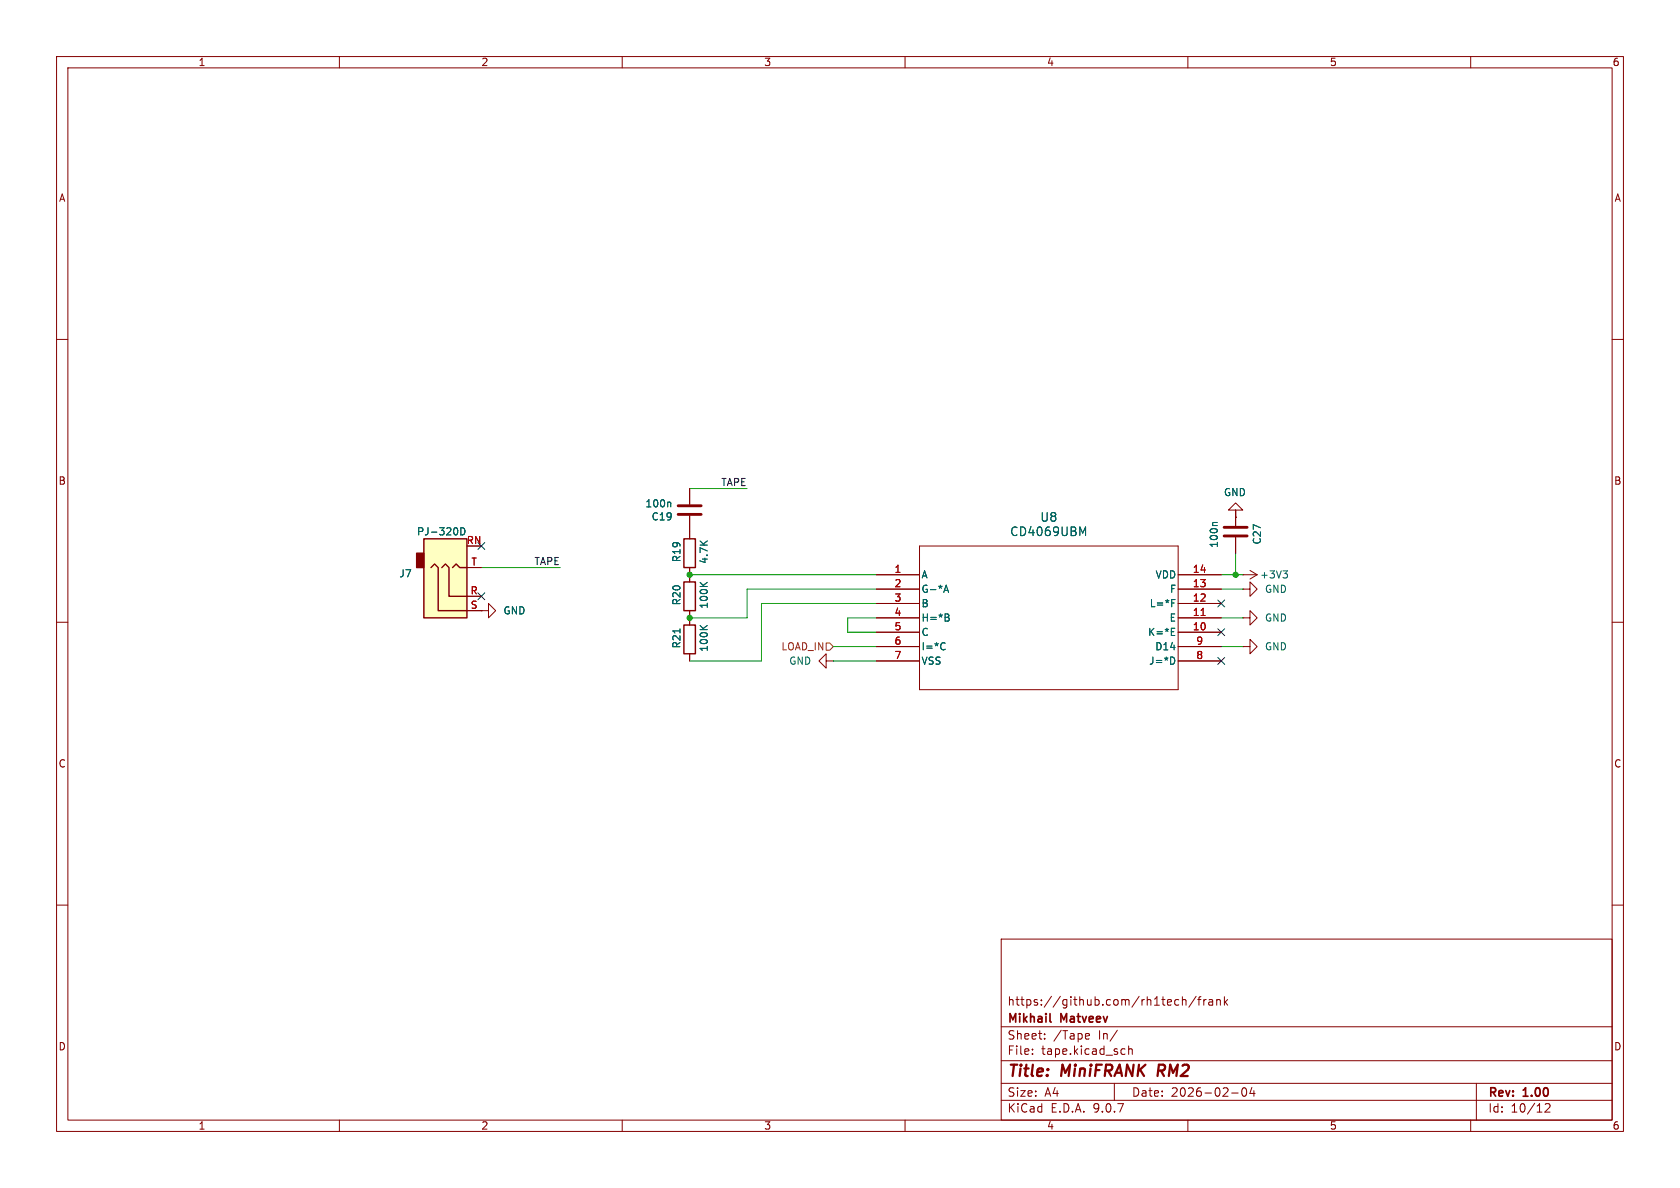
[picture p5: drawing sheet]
(kicad_sch
 (version 20250114)
 (generator "eeschema")
 (generator_version "9.0")
 (paper "A4")
 (title_block
  (title "${NAME} ${MODEL}")
  (date "${DATE}")
  (rev "${VERSION}")
  (company "Mikhail Matveev")
  (comment 1 "https://github.com/xtremespb/frank"))
 (lib_symbols
  (symbol "FRANK:AudioJack_3.5mm" (exclude_from_sim no) (in_bom yes) (on_board yes)
   (property "Reference" "J12" (at -7.1119 -4.0097 0) (effects (font (size 1.27 1.27)) (justify right)))
   (property "Value" "PJ-320D" (at 2.54 -11.43 0) (effects (font (size 1.27 1.27)) (justify right) (hide yes)))
   (property "Footprint" "FRANK:Jack (3.5mm, PJ-320D)" (at 0 0 0) (effects (font (size 1.27 1.27)) (hide yes)))
   (property "Datasheet" "~" (at 0 0 0) (effects (font (size 1.27 1.27)) (hide yes)))
   (property "Description" "" (at 0 0 0) (effects (font (size 1.27 1.27)) (hide yes)))
   (property "AliExpress" "https://www.aliexpress.com/item/4001158231104.html" (at 0 0 0) (effects (font (size 1.27 1.27)) (hide yes)))
   (property "Availability" "" (at 0 0 0) (effects (font (size 1.27 1.27))))
   (property "Check_prices" "" (at 0 0 0) (effects (font (size 1.27 1.27))))
   (property "Description_1" "" (at 0 0 0) (effects (font (size 1.27 1.27))))
   (property "MF" "" (at 0 0 0) (effects (font (size 1.27 1.27))))
   (property "MP" "" (at 0 0 0) (effects (font (size 1.27 1.27))))
   (property "Package" "" (at 0 0 0) (effects (font (size 1.27 1.27))))
   (property "Price" "" (at 0 0 0) (effects (font (size 1.27 1.27))))
   (property "SnapEDA_Link" "" (at 0 0 0) (effects (font (size 1.27 1.27))))
   (symbol "AudioJack_3.5mm_0_1"
    (rectangle (start -5.08 -5.08) (end -6.35 -7.62) (stroke (width 0.254) (type default)) (fill (type outline)))
    (polyline (pts (xy -1.905 -5.08) (xy -1.27 -5.715) (xy -0.635 -5.08) (xy -0.635 0) (xy 2.54 0)) (stroke (width 0.254) (type default)) (fill (type none)))
    (polyline (pts (xy 0 -5.08) (xy 0.635 -5.715) (xy 1.27 -5.08) (xy 2.54 -5.08)) (stroke (width 0.254) (type default)) (fill (type none)))
    (rectangle (start 2.54 3.81) (end -5.08 -10.16) (stroke (width 0.254) (type default)) (fill (type background)))
    (polyline (pts (xy 2.54 2.54) (xy -2.54 2.54) (xy -2.54 -5.08) (xy -3.175 -5.715) (xy -3.81 -5.08)) (stroke (width 0.254) (type default)) (fill (type none))))
   (symbol "AudioJack_3.5mm_1_1"
    (pin passive line (at 5.08 2.54 180) (length 2.54) (name "~" (effects (font (size 1.27 1.27)))) (number "S" (effects (font (size 1.27 1.27)))))
    (pin passive line (at 5.08 0 180) (length 2.54) (name "~" (effects (font (size 1.27 1.27)))) (number "R" (effects (font (size 1.27 1.27)))))
    (pin passive line (at 5.08 -5.08 180) (length 2.54) (name "~" (effects (font (size 1.27 1.27)))) (number "T" (effects (font (size 1.27 1.27)))))
    (pin passive line (at 5.08 -8.89 180) (length 2.54) (name "~" (effects (font (size 1.27 1.27)))) (number "RN" (effects (font (size 1.27 1.27))))))
   (embedded_fonts no))
  (symbol "FRANK:C"
   (pin_numbers (hide yes))
   (pin_names
    (offset 0.254)) (exclude_from_sim no) (in_bom yes) (on_board yes)
   (property "Reference" "C" (at 0.635 2.54 0) (effects (font (size 1.27 1.27)) (justify left)))
   (property "Value" "C" (at 0.635 -2.54 0) (effects (font (size 1.27 1.27)) (justify left)))
   (property "Footprint" "" (at 0.9652 -3.81 0) (effects (font (size 1.27 1.27)) (hide yes)))
   (property "Datasheet" "~" (at 0 0 0) (effects (font (size 1.27 1.27)) (hide yes)))
   (property "Description" "Unpolarized capacitor" (at 0 0 0) (effects (font (size 1.27 1.27)) (hide yes)))
   (symbol "C_0_1"
    (polyline (pts (xy -2.032 0.762) (xy 2.032 0.762)) (stroke (width 0.508) (type default)) (fill (type none)))
    (polyline (pts (xy -2.032 -0.762) (xy 2.032 -0.762)) (stroke (width 0.508) (type default)) (fill (type none))))
   (symbol "C_1_1"
    (pin passive line (at 0 3.81 270) (length 2.794) (name "~" (effects (font (size 1.27 1.27)))) (number "1" (effects (font (size 1.27 1.27)))))
    (pin passive line (at 0 -3.81 90) (length 2.794) (name "~" (effects (font (size 1.27 1.27)))) (number "2" (effects (font (size 1.27 1.27))))))
   (embedded_fonts no))
  (symbol "FRANK:CD4069UBE"
   (pin_names
    (offset 0.254)) (exclude_from_sim no) (in_bom yes) (on_board yes)
   (property "Reference" "U2" (at 30.48 10.16 0) (effects (font (size 1.524 1.524))))
   (property "Value" "CD4069UBM" (at 30.48 7.62 0) (effects (font (size 1.524 1.524))))
   (property "Footprint" "FRANK:SOIC127P600X175-14N" (at 0 0 0) (effects (font (size 1.27 1.27)
    (italic yes)) (hide yes)))
   (property "Datasheet" "https://www.ti.com/lit/gpn/cd4069ub" (at 0 0 0) (effects (font (size 1.27 1.27)
    (italic yes)) (hide yes)))
   (property "Description" "" (at 0 0 0) (effects (font (size 1.27 1.27)) (hide yes)))
   (property "Height" "" (at 0 0 0) (effects (font (size 1.27 1.27)) (hide yes)))
   (property "Manufacturer_Name" "" (at 0 0 0) (effects (font (size 1.27 1.27)) (hide yes)))
   (property "Manufacturer_Part_Number" "" (at 0 0 0) (effects (font (size 1.27 1.27)) (hide yes)))
   (property "Mouser Part Number" "" (at 0 0 0) (effects (font (size 1.27 1.27)) (hide yes)))
   (property "Mouser Price/Stock" "" (at 0 0 0) (effects (font (size 1.27 1.27)) (hide yes)))
   (property "Attrition Qty" "" (at 0 0 0) (effects (font (size 1.27 1.27)) (hide yes)))
   (property "Category" "" (at 0 0 0) (effects (font (size 1.27 1.27)) (hide yes)))
   (property "Class" "" (at 0 0 0) (effects (font (size 1.27 1.27)) (hide yes)))
   (property "Crystal Type" "" (at 0 0 0) (effects (font (size 1.27 1.27)) (hide yes)))
   (property "Frequency" "" (at 0 0 0) (effects (font (size 1.27 1.27)) (hide yes)))
   (property "Frequency Stability" "" (at 0 0 0) (effects (font (size 1.27 1.27)) (hide yes)))
   (property "Frequency Tolerance" "" (at 0 0 0) (effects (font (size 1.27 1.27)) (hide yes)))
   (property "Load Capacitance" "" (at 0 0 0) (effects (font (size 1.27 1.27)) (hide yes)))
   (property "Manufacturer" "" (at 0 0 0) (effects (font (size 1.27 1.27)) (hide yes)))
   (property "Minimum Qty" "" (at 0 0 0) (effects (font (size 1.27 1.27)) (hide yes)))
   (property "Normal Temperature Frequency Tolerance" "" (at 0 0 0) (effects (font (size 1.27 1.27)) (hide yes)))
   (property "Operating Temperature" "" (at 0 0 0) (effects (font (size 1.27 1.27)) (hide yes)))
   (property "Part" "" (at 0 0 0) (effects (font (size 1.27 1.27)) (hide yes)))
   (property "Process" "" (at 0 0 0) (effects (font (size 1.27 1.27)) (hide yes)))
   (property "Stock" "" (at 0 0 0) (effects (font (size 1.27 1.27)) (hide yes)))
   (property "Type" "" (at 0 0 0) (effects (font (size 1.27 1.27)) (hide yes)))
   (property "ki_locked" "" (at 0 0 0) (effects (font (size 1.27 1.27))))
   (symbol "CD4069UBE_0_1"
    (polyline (pts (xy 7.62 5.08) (xy 7.62 -20.32)) (stroke (width 0.127) (type default)) (fill (type none)))
    (polyline (pts (xy 7.62 -20.32) (xy 53.34 -20.32)) (stroke (width 0.127) (type default)) (fill (type none)))
    (polyline (pts (xy 53.34 5.08) (xy 7.62 5.08)) (stroke (width 0.127) (type default)) (fill (type none)))
    (polyline (pts (xy 53.34 -20.32) (xy 53.34 5.08)) (stroke (width 0.127) (type default)) (fill (type none)))
    (pin unspecified line (at 0 0 0) (length 7.62) (name "A" (effects (font (size 1.27 1.27)))) (number "1" (effects (font (size 1.27 1.27)))))
    (pin unspecified line (at 0 -2.54 0) (length 7.62) (name "G-*A" (effects (font (size 1.27 1.27)))) (number "2" (effects (font (size 1.27 1.27)))))
    (pin unspecified line (at 0 -5.08 0) (length 7.62) (name "B" (effects (font (size 1.27 1.27)))) (number "3" (effects (font (size 1.27 1.27)))))
    (pin unspecified line (at 0 -7.62 0) (length 7.62) (name "H=*B" (effects (font (size 1.27 1.27)))) (number "4" (effects (font (size 1.27 1.27)))))
    (pin unspecified line (at 0 -10.16 0) (length 7.62) (name "C" (effects (font (size 1.27 1.27)))) (number "5" (effects (font (size 1.27 1.27)))))
    (pin unspecified line (at 0 -12.7 0) (length 7.62) (name "I=*C" (effects (font (size 1.27 1.27)))) (number "6" (effects (font (size 1.27 1.27)))))
    (pin power_in line (at 0 -15.24 0) (length 7.62) (name "VSS" (effects (font (size 1.27 1.27)))) (number "7" (effects (font (size 1.27 1.27)))))
    (pin power_in line (at 60.96 0 180) (length 7.62) (name "VDD" (effects (font (size 1.27 1.27)))) (number "14" (effects (font (size 1.27 1.27)))))
    (pin unspecified line (at 60.96 -2.54 180) (length 7.62) (name "F" (effects (font (size 1.27 1.27)))) (number "13" (effects (font (size 1.27 1.27)))))
    (pin unspecified line (at 60.96 -5.08 180) (length 7.62) (name "L=*F" (effects (font (size 1.27 1.27)))) (number "12" (effects (font (size 1.27 1.27)))))
    (pin unspecified line (at 60.96 -7.62 180) (length 7.62) (name "E" (effects (font (size 1.27 1.27)))) (number "11" (effects (font (size 1.27 1.27)))))
    (pin unspecified line (at 60.96 -10.16 180) (length 7.62) (name "K=*E" (effects (font (size 1.27 1.27)))) (number "10" (effects (font (size 1.27 1.27)))))
    (pin unspecified line (at 60.96 -12.7 180) (length 7.62) (name "D14" (effects (font (size 1.27 1.27)))) (number "9" (effects (font (size 1.27 1.27)))))
    (pin unspecified line (at 60.96 -15.24 180) (length 7.62) (name "J=*D" (effects (font (size 1.27 1.27)))) (number "8" (effects (font (size 1.27 1.27))))))
   (embedded_fonts no))
  (symbol "FRANK:R"
   (pin_numbers (hide yes))
   (pin_names
    (offset 0)) (exclude_from_sim no) (in_bom yes) (on_board yes)
   (property "Reference" "R" (at 2.032 0 90) (effects (font (size 1.27 1.27))))
   (property "Value" "R" (at 0 0 90) (effects (font (size 1.27 1.27))))
   (property "Footprint" "" (at -1.778 0 90) (effects (font (size 1.27 1.27)) (hide yes)))
   (property "Datasheet" "~" (at 0 0 0) (effects (font (size 1.27 1.27)) (hide yes)))
   (property "Description" "Resistor" (at 0 0 0) (effects (font (size 1.27 1.27)) (hide yes)))
   (symbol "R_0_1"
    (rectangle (start -1.016 -2.54) (end 1.016 2.54) (stroke (width 0.254) (type default)) (fill (type none))))
   (symbol "R_1_1"
    (pin passive line (at 0 3.81 270) (length 1.27) (name "~" (effects (font (size 1.27 1.27)))) (number "1" (effects (font (size 1.27 1.27)))))
    (pin passive line (at 0 -3.81 90) (length 1.27) (name "~" (effects (font (size 1.27 1.27)))) (number "2" (effects (font (size 1.27 1.27))))))
   (embedded_fonts no))
  (symbol "GND_3"
   (power)
   (pin_numbers (hide yes))
   (pin_names
    (offset 0) (hide yes)) (exclude_from_sim no) (in_bom yes) (on_board yes)
   (property "Reference" "#PWR" (at 0 -6.35 0) (effects (font (size 1.27 1.27)) (hide yes)))
   (property "Value" "GND" (at 0 -3.81 0) (effects (font (size 1.27 1.27))))
   (property "Footprint" "" (at 0 0 0) (effects (font (size 1.27 1.27)) (hide yes)))
   (property "Datasheet" "" (at 0 0 0) (effects (font (size 1.27 1.27)) (hide yes)))
   (property "Description" "Power symbol creates a global label with name \"GND\" , ground" (at 0 0 0) (effects (font (size 1.27 1.27)) (hide yes)))
   (symbol "GND_3_0_1"
    (polyline (pts (xy 0 0) (xy 0 -1.27) (xy 1.27 -1.27) (xy 0 -2.54) (xy -1.27 -1.27) (xy 0 -1.27)) (stroke (width 0) (type default)) (fill (type none))))
   (symbol "GND_3_1_1"
    (pin power_in line (at 0 0 270) (length 0) (name "~" (effects (font (size 1.27 1.27)))) (number "1" (effects (font (size 1.27 1.27))))))
   (embedded_fonts no))
  (symbol "power:+3V3"
   (power)
   (pin_numbers (hide yes))
   (pin_names
    (offset 0) (hide yes)) (exclude_from_sim no) (in_bom yes) (on_board yes)
   (property "Reference" "#PWR" (at 0 -3.81 0) (effects (font (size 1.27 1.27)) (hide yes)))
   (property "Value" "+3V3" (at 0 3.556 0) (effects (font (size 1.27 1.27))))
   (property "Footprint" "" (at 0 0 0) (effects (font (size 1.27 1.27)) (hide yes)))
   (property "Datasheet" "" (at 0 0 0) (effects (font (size 1.27 1.27)) (hide yes)))
   (property "Description" "Power symbol creates a global label with name \"+3V3\"" (at 0 0 0) (effects (font (size 1.27 1.27)) (hide yes)))
   (symbol "+3V3_0_1"
    (polyline (pts (xy -0.762 1.27) (xy 0 2.54)) (stroke (width 0) (type default)) (fill (type none)))
    (polyline (pts (xy 0 2.54) (xy 0.762 1.27)) (stroke (width 0) (type default)) (fill (type none)))
    (polyline (pts (xy 0 0) (xy 0 2.54)) (stroke (width 0) (type default)) (fill (type none))))
   (symbol "+3V3_1_1"
    (pin power_in line (at 0 0 90) (length 0) (name "~" (effects (font (size 1.27 1.27)))) (number "1" (effects (font (size 1.27 1.27))))))
   (embedded_fonts no))
  (symbol "power:GND"
   (power)
   (pin_numbers (hide yes))
   (pin_names
    (offset 0) (hide yes)) (exclude_from_sim no) (in_bom yes) (on_board yes)
   (property "Reference" "#PWR" (at 0 -6.35 0) (effects (font (size 1.27 1.27)) (hide yes)))
   (property "Value" "GND" (at 0 -3.81 0) (effects (font (size 1.27 1.27))))
   (property "Footprint" "" (at 0 0 0) (effects (font (size 1.27 1.27)) (hide yes)))
   (property "Datasheet" "" (at 0 0 0) (effects (font (size 1.27 1.27)) (hide yes)))
   (property "Description" "Power symbol creates a global label with name \"GND\" , ground" (at 0 0 0) (effects (font (size 1.27 1.27)) (hide yes)))
   (symbol "GND_0_1"
    (polyline (pts (xy 0 0) (xy 0 -1.27) (xy 1.27 -1.27) (xy 0 -2.54) (xy -1.27 -1.27) (xy 0 -1.27)) (stroke (width 0) (type default)) (fill (type none))))
   (symbol "GND_1_1"
    (pin power_in line (at 0 0 270) (length 0) (name "~" (effects (font (size 1.27 1.27)))) (number "1" (effects (font (size 1.27 1.27))))))
   (embedded_fonts no)))
 (junction
  (at 121.92 109.22)
  (diameter 0)
  (color 0 0 0 0))
 (junction
  (at 121.92 101.6)
  (diameter 0)
  (color 0 0 0 0))
 (junction
  (at 218.44 101.6)
  (diameter 0)
  (color 0 0 0 0))
 (no_connect
  (at 215.9 116.84))
 (no_connect
  (at 215.9 106.68))
 (no_connect
  (at 85.09 96.52))
 (no_connect
  (at 85.09 105.41))
 (no_connect
  (at 215.9 111.76))
 (wire
  (pts (xy 85.09 100.33) (xy 99.06 100.33))
  (stroke (width 0) (type default)))
 (wire
  (pts (xy 132.08 104.14) (xy 132.08 109.22))
  (stroke (width 0) (type default)))
 (wire
  (pts (xy 219.71 101.6) (xy 218.44 101.6))
  (stroke (width 0) (type default)))
 (wire
  (pts (xy 147.32 114.3) (xy 154.94 114.3))
  (stroke (width 0) (type default)))
 (wire
  (pts (xy 134.62 106.68) (xy 134.62 116.84))
  (stroke (width 0) (type default)))
 (wire
  (pts (xy 149.86 111.76) (xy 154.94 111.76))
  (stroke (width 0) (type default)))
 (wire
  (pts (xy 219.71 104.14) (xy 215.9 104.14))
  (stroke (width 0) (type default)))
 (wire
  (pts (xy 218.44 90.17) (xy 218.44 91.44))
  (stroke (width 0) (type default)))
 (wire
  (pts (xy 121.92 116.84) (xy 134.62 116.84))
  (stroke (width 0) (type default)))
 (wire
  (pts (xy 121.92 101.6) (xy 154.94 101.6))
  (stroke (width 0) (type default)))
 (wire
  (pts (xy 121.92 109.22) (xy 132.08 109.22))
  (stroke (width 0) (type default)))
 (wire
  (pts (xy 219.71 109.22) (xy 215.9 109.22))
  (stroke (width 0) (type default)))
 (wire
  (pts (xy 134.62 106.68) (xy 154.94 106.68))
  (stroke (width 0) (type default)))
 (wire
  (pts (xy 121.92 86.36) (xy 132.08 86.36))
  (stroke (width 0) (type default)))
 (wire
  (pts (xy 154.94 104.14) (xy 132.08 104.14))
  (stroke (width 0) (type default)))
 (wire
  (pts (xy 147.32 116.84) (xy 154.94 116.84))
  (stroke (width 0) (type default)))
 (wire
  (pts (xy 149.86 109.22) (xy 149.86 111.76))
  (stroke (width 0) (type default)))
 (wire
  (pts (xy 219.71 114.3) (xy 215.9 114.3))
  (stroke (width 0) (type default)))
 (wire
  (pts (xy 154.94 109.22) (xy 149.86 109.22))
  (stroke (width 0) (type default)))
 (wire
  (pts (xy 218.44 97.79) (xy 218.44 101.6))
  (stroke (width 0) (type default)))
 (wire
  (pts (xy 218.44 101.6) (xy 215.9 101.6))
  (stroke (width 0) (type default)))
 (label "TAPE"
  (at 132.08 86.36 180)
  (effects (font (size 1.27 1.27)) (justify right bottom)))
 (label "TAPE"
  (at 99.06 100.33 180)
  (effects (font (size 1.27 1.27)) (justify right bottom)))
 (hierarchical_label "LOAD_IN"
  (shape input)
  (at 147.32 114.3 180)
  (effects (font (size 1.27 1.27)) (justify right)))
 (symbol
  (lib_id "FRANK:R")
  (at 121.92 105.41 180)
  (unit 1)
  (exclude_from_sim no)
  (in_bom yes)
  (on_board yes)
  (dnp no)
  (property "Reference" "R20" (at 119.634 105.156 90) (effects (font (size 1.27 1.27))))
  (property "Value" "100K" (at 124.46 105.156 90) (effects (font (size 1.27 1.27))))
  (property "Footprint" "FRANK:R_0603_1608Metric" (at 123.698 105.41 90) (effects (font (size 1.27 1.27)) (hide yes)))
  (property "Datasheet" "~" (at 121.92 105.41 0) (effects (font (size 1.27 1.27)) (hide yes)))
  (property "Description" "Resistor" (at 121.92 105.41 0) (effects (font (size 1.27 1.27)) (hide yes)))
  (property "AliExpress" "https://www.aliexpress.com/item/1005005945735199.html" (at 121.92 105.41 0) (effects (font (size 1.27 1.27)) (hide yes)))
  (property "Height" "" (at 121.92 105.41 90) (effects (font (size 1.27 1.27)) (hide yes)))
  (property "Manufacturer_Name" "" (at 121.92 105.41 90) (effects (font (size 1.27 1.27)) (hide yes)))
  (property "Manufacturer_Part_Number" "" (at 121.92 105.41 90) (effects (font (size 1.27 1.27)) (hide yes)))
  (property "Mouser Part Number" "" (at 121.92 105.41 90) (effects (font (size 1.27 1.27)) (hide yes)))
  (property "Mouser Price/Stock" "" (at 121.92 105.41 90) (effects (font (size 1.27 1.27)) (hide yes)))
  (property "Attrition Qty" "" (at 121.92 105.41 90) (effects (font (size 1.27 1.27)) (hide yes)))
  (property "Category" "" (at 121.92 105.41 90) (effects (font (size 1.27 1.27)) (hide yes)))
  (property "Class" "" (at 121.92 105.41 90) (effects (font (size 1.27 1.27)) (hide yes)))
  (property "Crystal Type" "" (at 121.92 105.41 90) (effects (font (size 1.27 1.27)) (hide yes)))
  (property "Frequency" "" (at 121.92 105.41 90) (effects (font (size 1.27 1.27)) (hide yes)))
  (property "Frequency Stability" "" (at 121.92 105.41 90) (effects (font (size 1.27 1.27)) (hide yes)))
  (property "Frequency Tolerance" "" (at 121.92 105.41 90) (effects (font (size 1.27 1.27)) (hide yes)))
  (property "Load Capacitance" "" (at 121.92 105.41 90) (effects (font (size 1.27 1.27)) (hide yes)))
  (property "Manufacturer" "" (at 121.92 105.41 90) (effects (font (size 1.27 1.27)) (hide yes)))
  (property "Minimum Qty" "" (at 121.92 105.41 90) (effects (font (size 1.27 1.27)) (hide yes)))
  (property "Normal Temperature Frequency Tolerance" "" (at 121.92 105.41 90) (effects (font (size 1.27 1.27)) (hide yes)))
  (property "Operating Temperature" "" (at 121.92 105.41 90) (effects (font (size 1.27 1.27)) (hide yes)))
  (property "Part" "" (at 121.92 105.41 90) (effects (font (size 1.27 1.27)) (hide yes)))
  (property "Process" "" (at 121.92 105.41 90) (effects (font (size 1.27 1.27)) (hide yes)))
  (property "Stock" "" (at 121.92 105.41 90) (effects (font (size 1.27 1.27)) (hide yes)))
  (property "Type" "" (at 121.92 105.41 90) (effects (font (size 1.27 1.27)) (hide yes)))
  (pin "1")
  (pin "2"))
 (symbol
  (lib_id "power:GND")
  (at 147.32 116.84 270)
  (unit 1)
  (exclude_from_sim no)
  (in_bom yes)
  (on_board yes)
  (dnp no)
  (fields_autoplaced yes)
  (property "Reference" "#PWR071" (at 140.97 116.84 0) (effects (font (size 1.27 1.27)) (hide yes)))
  (property "Value" "GND" (at 143.51 116.8399 90) (effects (font (size 1.27 1.27)) (justify right)))
  (property "Footprint" "" (at 147.32 116.84 0) (effects (font (size 1.27 1.27)) (hide yes)))
  (property "Datasheet" "" (at 147.32 116.84 0) (effects (font (size 1.27 1.27)) (hide yes)))
  (property "Description" "Power symbol creates a global label with name \"GND\" , ground" (at 147.32 116.84 0) (effects (font (size 1.27 1.27)) (hide yes)))
  (pin "1"))
 (symbol
  (lib_id "power:GND")
  (at 219.71 114.3 90)
  (unit 1)
  (exclude_from_sim no)
  (in_bom yes)
  (on_board yes)
  (dnp no)
  (fields_autoplaced yes)
  (property "Reference" "#PWR083" (at 226.06 114.3 0) (effects (font (size 1.27 1.27)) (hide yes)))
  (property "Value" "GND" (at 223.52 114.2999 90) (effects (font (size 1.27 1.27)) (justify right)))
  (property "Footprint" "" (at 219.71 114.3 0) (effects (font (size 1.27 1.27)) (hide yes)))
  (property "Datasheet" "" (at 219.71 114.3 0) (effects (font (size 1.27 1.27)) (hide yes)))
  (property "Description" "Power symbol creates a global label with name \"GND\" , ground" (at 219.71 114.3 0) (effects (font (size 1.27 1.27)) (hide yes)))
  (pin "1"))
 (symbol
  (lib_id "power:GND")
  (at 219.71 109.22 90)
  (unit 1)
  (exclude_from_sim no)
  (in_bom yes)
  (on_board yes)
  (dnp no)
  (fields_autoplaced yes)
  (property "Reference" "#PWR082" (at 226.06 109.22 0) (effects (font (size 1.27 1.27)) (hide yes)))
  (property "Value" "GND" (at 223.52 109.2199 90) (effects (font (size 1.27 1.27)) (justify right)))
  (property "Footprint" "" (at 219.71 109.22 0) (effects (font (size 1.27 1.27)) (hide yes)))
  (property "Datasheet" "" (at 219.71 109.22 0) (effects (font (size 1.27 1.27)) (hide yes)))
  (property "Description" "Power symbol creates a global label with name \"GND\" , ground" (at 219.71 109.22 0) (effects (font (size 1.27 1.27)) (hide yes)))
  (pin "1"))
 (symbol
  (lib_id "FRANK:CD4069UBE")
  (at 154.94 101.6 0)
  (unit 1)
  (exclude_from_sim no)
  (in_bom yes)
  (on_board yes)
  (dnp no)
  (fields_autoplaced yes)
  (property "Reference" "U8" (at 185.42 91.44 0) (effects (font (size 1.524 1.524))))
  (property "Value" "CD4069UBM" (at 185.42 93.98 0) (effects (font (size 1.524 1.524))))
  (property "Footprint" "FRANK:SOIC127P600X175-14N" (at 154.94 101.6 0) (effects (font (size 1.27 1.27)
    (italic yes)) (hide yes)))
  (property "Datasheet" "https://www.ti.com/lit/gpn/cd4069ub" (at 154.94 101.6 0) (effects (font (size 1.27 1.27)
    (italic yes)) (hide yes)))
  (property "Description" "" (at 154.94 101.6 0) (effects (font (size 1.27 1.27)) (hide yes)))
  (property "Height" "" (at 154.94 101.6 0) (effects (font (size 1.27 1.27)) (hide yes)))
  (property "Manufacturer_Name" "" (at 154.94 101.6 0) (effects (font (size 1.27 1.27)) (hide yes)))
  (property "Manufacturer_Part_Number" "" (at 154.94 101.6 0) (effects (font (size 1.27 1.27)) (hide yes)))
  (property "Mouser Part Number" "" (at 154.94 101.6 0) (effects (font (size 1.27 1.27)) (hide yes)))
  (property "Mouser Price/Stock" "" (at 154.94 101.6 0) (effects (font (size 1.27 1.27)) (hide yes)))
  (property "Attrition Qty" "" (at 154.94 101.6 0) (effects (font (size 1.27 1.27)) (hide yes)))
  (property "Category" "" (at 154.94 101.6 0) (effects (font (size 1.27 1.27)) (hide yes)))
  (property "Class" "" (at 154.94 101.6 0) (effects (font (size 1.27 1.27)) (hide yes)))
  (property "Crystal Type" "" (at 154.94 101.6 0) (effects (font (size 1.27 1.27)) (hide yes)))
  (property "Frequency" "" (at 154.94 101.6 0) (effects (font (size 1.27 1.27)) (hide yes)))
  (property "Frequency Stability" "" (at 154.94 101.6 0) (effects (font (size 1.27 1.27)) (hide yes)))
  (property "Frequency Tolerance" "" (at 154.94 101.6 0) (effects (font (size 1.27 1.27)) (hide yes)))
  (property "Load Capacitance" "" (at 154.94 101.6 0) (effects (font (size 1.27 1.27)) (hide yes)))
  (property "Manufacturer" "" (at 154.94 101.6 0) (effects (font (size 1.27 1.27)) (hide yes)))
  (property "Minimum Qty" "" (at 154.94 101.6 0) (effects (font (size 1.27 1.27)) (hide yes)))
  (property "Normal Temperature Frequency Tolerance" "" (at 154.94 101.6 0) (effects (font (size 1.27 1.27)) (hide yes)))
  (property "Operating Temperature" "" (at 154.94 101.6 0) (effects (font (size 1.27 1.27)) (hide yes)))
  (property "Part" "" (at 154.94 101.6 0) (effects (font (size 1.27 1.27)) (hide yes)))
  (property "Process" "" (at 154.94 101.6 0) (effects (font (size 1.27 1.27)) (hide yes)))
  (property "Stock" "" (at 154.94 101.6 0) (effects (font (size 1.27 1.27)) (hide yes)))
  (property "Type" "" (at 154.94 101.6 0) (effects (font (size 1.27 1.27)) (hide yes)))
  (pin "10")
  (pin "8")
  (pin "14")
  (pin "3")
  (pin "13")
  (pin "7")
  (pin "1")
  (pin "6")
  (pin "9")
  (pin "5")
  (pin "11")
  (pin "12")
  (pin "4")
  (pin "2"))
 (symbol
  (lib_id "FRANK:AudioJack_3.5mm")
  (at 80.01 105.41 0)
  (mirror x)
  (unit 1)
  (exclude_from_sim no)
  (in_bom yes)
  (on_board yes)
  (dnp no)
  (property "Reference" "J7" (at 72.8981 101.4003 0) (effects (font (size 1.27 1.27)) (justify right)))
  (property "Value" "PJ-320D" (at 82.55 93.98 0) (effects (font (size 1.27 1.27)) (justify right)))
  (property "Footprint" "FRANK:Jack (3.5mm, PJ-320D)" (at 80.01 105.41 0) (effects (font (size 1.27 1.27)) (hide yes)))
  (property "Datasheet" "~" (at 80.01 105.41 0) (effects (font (size 1.27 1.27)) (hide yes)))
  (property "Description" "" (at 80.01 105.41 0) (effects (font (size 1.27 1.27)) (hide yes)))
  (property "AliExpress" "https://www.aliexpress.com/item/4001158231104.html" (at 80.01 105.41 0) (effects (font (size 1.27 1.27)) (hide yes)))
  (property "LCSC" "" (at 80.01 105.41 0) (effects (font (size 1.27 1.27))))
  (property "Attrition Qty" "" (at 80.01 105.41 0) (effects (font (size 1.27 1.27)) (hide yes)))
  (property "Category" "" (at 80.01 105.41 0) (effects (font (size 1.27 1.27)) (hide yes)))
  (property "Class" "" (at 80.01 105.41 0) (effects (font (size 1.27 1.27)) (hide yes)))
  (property "Crystal Type" "" (at 80.01 105.41 0) (effects (font (size 1.27 1.27)) (hide yes)))
  (property "Frequency" "" (at 80.01 105.41 0) (effects (font (size 1.27 1.27)) (hide yes)))
  (property "Frequency Stability" "" (at 80.01 105.41 0) (effects (font (size 1.27 1.27)) (hide yes)))
  (property "Frequency Tolerance" "" (at 80.01 105.41 0) (effects (font (size 1.27 1.27)) (hide yes)))
  (property "Load Capacitance" "" (at 80.01 105.41 0) (effects (font (size 1.27 1.27)) (hide yes)))
  (property "Manufacturer" "" (at 80.01 105.41 0) (effects (font (size 1.27 1.27)) (hide yes)))
  (property "Minimum Qty" "" (at 80.01 105.41 0) (effects (font (size 1.27 1.27)) (hide yes)))
  (property "Normal Temperature Frequency Tolerance" "" (at 80.01 105.41 0) (effects (font (size 1.27 1.27)) (hide yes)))
  (property "Operating Temperature" "" (at 80.01 105.41 0) (effects (font (size 1.27 1.27)) (hide yes)))
  (property "Part" "" (at 80.01 105.41 0) (effects (font (size 1.27 1.27)) (hide yes)))
  (property "Process" "" (at 80.01 105.41 0) (effects (font (size 1.27 1.27)) (hide yes)))
  (property "Stock" "" (at 80.01 105.41 0) (effects (font (size 1.27 1.27)) (hide yes)))
  (property "Type" "" (at 80.01 105.41 0) (effects (font (size 1.27 1.27)) (hide yes)))
  (property "Availability" "" (at 80.01 105.41 0) (effects (font (size 1.27 1.27))))
  (property "Check_prices" "" (at 80.01 105.41 0) (effects (font (size 1.27 1.27))))
  (property "Description_1" "" (at 80.01 105.41 0) (effects (font (size 1.27 1.27))))
  (property "MF" "" (at 80.01 105.41 0) (effects (font (size 1.27 1.27))))
  (property "MP" "" (at 80.01 105.41 0) (effects (font (size 1.27 1.27))))
  (property "Package" "" (at 80.01 105.41 0) (effects (font (size 1.27 1.27))))
  (property "Price" "" (at 80.01 105.41 0) (effects (font (size 1.27 1.27))))
  (property "SnapEDA_Link" "" (at 80.01 105.41 0) (effects (font (size 1.27 1.27))))
  (pin "R")
  (pin "S")
  (pin "T")
  (pin "RN"))
 (symbol
  (lib_id "FRANK:C")
  (at 218.44 93.98 180)
  (unit 1)
  (exclude_from_sim no)
  (in_bom yes)
  (on_board yes)
  (dnp no)
  (property "Reference" "C27" (at 222.25 92.456 90) (effects (font (size 1.27 1.27)) (justify left)))
  (property "Value" "100n" (at 214.63 91.948 90) (effects (font (size 1.27 1.27)) (justify left)))
  (property "Footprint" "FRANK:C_0603_1608Metric" (at 217.4748 90.17 0) (effects (font (size 1.27 1.27)) (hide yes)))
  (property "Datasheet" "~" (at 218.44 93.98 0) (effects (font (size 1.27 1.27)) (hide yes)))
  (property "Description" "Unpolarized capacitor" (at 218.44 93.98 0) (effects (font (size 1.27 1.27)) (hide yes)))
  (property "AliExpress" "https://www.aliexpress.com/item/33008008276.html" (at 218.44 93.98 0) (effects (font (size 1.27 1.27)) (hide yes)))
  (property "Attrition Qty" "" (at 218.44 93.98 90) (effects (font (size 1.27 1.27)) (hide yes)))
  (property "Category" "" (at 218.44 93.98 90) (effects (font (size 1.27 1.27)) (hide yes)))
  (property "Class" "" (at 218.44 93.98 90) (effects (font (size 1.27 1.27)) (hide yes)))
  (property "Crystal Type" "" (at 218.44 93.98 90) (effects (font (size 1.27 1.27)) (hide yes)))
  (property "Frequency" "" (at 218.44 93.98 90) (effects (font (size 1.27 1.27)) (hide yes)))
  (property "Frequency Stability" "" (at 218.44 93.98 90) (effects (font (size 1.27 1.27)) (hide yes)))
  (property "Frequency Tolerance" "" (at 218.44 93.98 90) (effects (font (size 1.27 1.27)) (hide yes)))
  (property "Load Capacitance" "" (at 218.44 93.98 90) (effects (font (size 1.27 1.27)) (hide yes)))
  (property "Manufacturer" "" (at 218.44 93.98 90) (effects (font (size 1.27 1.27)) (hide yes)))
  (property "Minimum Qty" "" (at 218.44 93.98 90) (effects (font (size 1.27 1.27)) (hide yes)))
  (property "Normal Temperature Frequency Tolerance" "" (at 218.44 93.98 90) (effects (font (size 1.27 1.27)) (hide yes)))
  (property "Operating Temperature" "" (at 218.44 93.98 90) (effects (font (size 1.27 1.27)) (hide yes)))
  (property "Part" "" (at 218.44 93.98 90) (effects (font (size 1.27 1.27)) (hide yes)))
  (property "Process" "" (at 218.44 93.98 90) (effects (font (size 1.27 1.27)) (hide yes)))
  (property "Stock" "" (at 218.44 93.98 90) (effects (font (size 1.27 1.27)) (hide yes)))
  (property "Type" "" (at 218.44 93.98 90) (effects (font (size 1.27 1.27)) (hide yes)))
  (pin "1")
  (pin "2"))
 (symbol
  (lib_name "GND_3")
  (lib_id "power:GND")
  (at 218.44 91.44 180)
  (unit 1)
  (exclude_from_sim no)
  (in_bom yes)
  (on_board yes)
  (dnp no)
  (property "Reference" "#PWR079" (at 218.44 85.09 0) (effects (font (size 1.27 1.27)) (hide yes)))
  (property "Value" "GND" (at 218.313 87.0458 0) (effects (font (size 1.27 1.27))))
  (property "Footprint" "" (at 218.44 91.44 0) (effects (font (size 1.27 1.27)) (hide yes)))
  (property "Datasheet" "" (at 218.44 91.44 0) (effects (font (size 1.27 1.27)) (hide yes)))
  (property "Description" "Power symbol creates a global label with name \"GND\" , ground" (at 218.44 91.44 0) (effects (font (size 1.27 1.27)) (hide yes)))
  (pin "1"))
 (symbol
  (lib_id "power:GND")
  (at 85.09 107.95 90)
  (unit 1)
  (exclude_from_sim no)
  (in_bom yes)
  (on_board yes)
  (dnp no)
  (fields_autoplaced yes)
  (property "Reference" "#PWR063" (at 91.44 107.95 0) (effects (font (size 1.27 1.27)) (hide yes)))
  (property "Value" "GND" (at 88.9 107.9499 90) (effects (font (size 1.27 1.27)) (justify right)))
  (property "Footprint" "" (at 85.09 107.95 0) (effects (font (size 1.27 1.27)) (hide yes)))
  (property "Datasheet" "" (at 85.09 107.95 0) (effects (font (size 1.27 1.27)) (hide yes)))
  (property "Description" "Power symbol creates a global label with name \"GND\" , ground" (at 85.09 107.95 0) (effects (font (size 1.27 1.27)) (hide yes)))
  (pin "1"))
 (symbol
  (lib_id "power:+3V3")
  (at 219.71 101.6 270)
  (unit 1)
  (exclude_from_sim no)
  (in_bom yes)
  (on_board yes)
  (dnp no)
  (property "Reference" "#PWR080" (at 215.9 101.6 0) (effects (font (size 1.27 1.27)) (hide yes)))
  (property "Value" "+3V3" (at 225.298 101.6 90) (effects (font (size 1.27 1.27))))
  (property "Footprint" "" (at 219.71 101.6 0) (effects (font (size 1.27 1.27)) (hide yes)))
  (property "Datasheet" "" (at 219.71 101.6 0) (effects (font (size 1.27 1.27)) (hide yes)))
  (property "Description" "Power symbol creates a global label with name \"+3V3\"" (at 219.71 101.6 0) (effects (font (size 1.27 1.27)) (hide yes)))
  (pin "1"))
 (symbol
  (lib_id "power:GND")
  (at 219.71 104.14 90)
  (unit 1)
  (exclude_from_sim no)
  (in_bom yes)
  (on_board yes)
  (dnp no)
  (fields_autoplaced yes)
  (property "Reference" "#PWR081" (at 226.06 104.14 0) (effects (font (size 1.27 1.27)) (hide yes)))
  (property "Value" "GND" (at 223.52 104.1399 90) (effects (font (size 1.27 1.27)) (justify right)))
  (property "Footprint" "" (at 219.71 104.14 0) (effects (font (size 1.27 1.27)) (hide yes)))
  (property "Datasheet" "" (at 219.71 104.14 0) (effects (font (size 1.27 1.27)) (hide yes)))
  (property "Description" "Power symbol creates a global label with name \"GND\" , ground" (at 219.71 104.14 0) (effects (font (size 1.27 1.27)) (hide yes)))
  (pin "1"))
 (symbol
  (lib_id "FRANK:C")
  (at 121.92 90.17 180)
  (unit 1)
  (exclude_from_sim no)
  (in_bom yes)
  (on_board yes)
  (dnp no)
  (property "Reference" "C19" (at 118.999 91.3384 0) (effects (font (size 1.27 1.27)) (justify left)))
  (property "Value" "100n" (at 118.999 89.027 0) (effects (font (size 1.27 1.27)) (justify left)))
  (property "Footprint" "FRANK:C_0603_1608Metric" (at 120.9548 86.36 0) (effects (font (size 1.27 1.27)) (hide yes)))
  (property "Datasheet" "~" (at 121.92 90.17 0) (effects (font (size 1.27 1.27)) (hide yes)))
  (property "Description" "Unpolarized capacitor" (at 121.92 90.17 0) (effects (font (size 1.27 1.27)) (hide yes)))
  (property "AliExpress" "https://www.aliexpress.com/item/33008008276.html" (at 121.92 90.17 0) (effects (font (size 1.27 1.27)) (hide yes)))
  (property "Height" "" (at 121.92 90.17 0) (effects (font (size 1.27 1.27)) (hide yes)))
  (property "Manufacturer_Name" "" (at 121.92 90.17 0) (effects (font (size 1.27 1.27)) (hide yes)))
  (property "Manufacturer_Part_Number" "" (at 121.92 90.17 0) (effects (font (size 1.27 1.27)) (hide yes)))
  (property "Mouser Part Number" "" (at 121.92 90.17 0) (effects (font (size 1.27 1.27)) (hide yes)))
  (property "Mouser Price/Stock" "" (at 121.92 90.17 0) (effects (font (size 1.27 1.27)) (hide yes)))
  (property "Attrition Qty" "" (at 121.92 90.17 0) (effects (font (size 1.27 1.27)) (hide yes)))
  (property "Category" "" (at 121.92 90.17 0) (effects (font (size 1.27 1.27)) (hide yes)))
  (property "Class" "" (at 121.92 90.17 0) (effects (font (size 1.27 1.27)) (hide yes)))
  (property "Crystal Type" "" (at 121.92 90.17 0) (effects (font (size 1.27 1.27)) (hide yes)))
  (property "Frequency" "" (at 121.92 90.17 0) (effects (font (size 1.27 1.27)) (hide yes)))
  (property "Frequency Stability" "" (at 121.92 90.17 0) (effects (font (size 1.27 1.27)) (hide yes)))
  (property "Frequency Tolerance" "" (at 121.92 90.17 0) (effects (font (size 1.27 1.27)) (hide yes)))
  (property "Load Capacitance" "" (at 121.92 90.17 0) (effects (font (size 1.27 1.27)) (hide yes)))
  (property "Manufacturer" "" (at 121.92 90.17 0) (effects (font (size 1.27 1.27)) (hide yes)))
  (property "Minimum Qty" "" (at 121.92 90.17 0) (effects (font (size 1.27 1.27)) (hide yes)))
  (property "Normal Temperature Frequency Tolerance" "" (at 121.92 90.17 0) (effects (font (size 1.27 1.27)) (hide yes)))
  (property "Operating Temperature" "" (at 121.92 90.17 0) (effects (font (size 1.27 1.27)) (hide yes)))
  (property "Part" "" (at 121.92 90.17 0) (effects (font (size 1.27 1.27)) (hide yes)))
  (property "Process" "" (at 121.92 90.17 0) (effects (font (size 1.27 1.27)) (hide yes)))
  (property "Stock" "" (at 121.92 90.17 0) (effects (font (size 1.27 1.27)) (hide yes)))
  (property "Type" "" (at 121.92 90.17 0) (effects (font (size 1.27 1.27)) (hide yes)))
  (pin "1")
  (pin "2"))
 (symbol
  (lib_id "FRANK:R")
  (at 121.92 97.79 180)
  (unit 1)
  (exclude_from_sim no)
  (in_bom yes)
  (on_board yes)
  (dnp no)
  (property "Reference" "R19" (at 119.634 97.536 90) (effects (font (size 1.27 1.27))))
  (property "Value" "4.7K" (at 124.46 97.536 90) (effects (font (size 1.27 1.27))))
  (property "Footprint" "FRANK:R_0603_1608Metric" (at 123.698 97.79 90) (effects (font (size 1.27 1.27)) (hide yes)))
  (property "Datasheet" "~" (at 121.92 97.79 0) (effects (font (size 1.27 1.27)) (hide yes)))
  (property "Description" "Resistor" (at 121.92 97.79 0) (effects (font (size 1.27 1.27)) (hide yes)))
  (property "AliExpress" "https://www.aliexpress.com/item/1005005945735199.html" (at 121.92 97.79 0) (effects (font (size 1.27 1.27)) (hide yes)))
  (property "Height" "" (at 121.92 97.79 90) (effects (font (size 1.27 1.27)) (hide yes)))
  (property "Manufacturer_Name" "" (at 121.92 97.79 90) (effects (font (size 1.27 1.27)) (hide yes)))
  (property "Manufacturer_Part_Number" "" (at 121.92 97.79 90) (effects (font (size 1.27 1.27)) (hide yes)))
  (property "Mouser Part Number" "" (at 121.92 97.79 90) (effects (font (size 1.27 1.27)) (hide yes)))
  (property "Mouser Price/Stock" "" (at 121.92 97.79 90) (effects (font (size 1.27 1.27)) (hide yes)))
  (property "Attrition Qty" "" (at 121.92 97.79 90) (effects (font (size 1.27 1.27)) (hide yes)))
  (property "Category" "" (at 121.92 97.79 90) (effects (font (size 1.27 1.27)) (hide yes)))
  (property "Class" "" (at 121.92 97.79 90) (effects (font (size 1.27 1.27)) (hide yes)))
  (property "Crystal Type" "" (at 121.92 97.79 90) (effects (font (size 1.27 1.27)) (hide yes)))
  (property "Frequency" "" (at 121.92 97.79 90) (effects (font (size 1.27 1.27)) (hide yes)))
  (property "Frequency Stability" "" (at 121.92 97.79 90) (effects (font (size 1.27 1.27)) (hide yes)))
  (property "Frequency Tolerance" "" (at 121.92 97.79 90) (effects (font (size 1.27 1.27)) (hide yes)))
  (property "Load Capacitance" "" (at 121.92 97.79 90) (effects (font (size 1.27 1.27)) (hide yes)))
  (property "Manufacturer" "" (at 121.92 97.79 90) (effects (font (size 1.27 1.27)) (hide yes)))
  (property "Minimum Qty" "" (at 121.92 97.79 90) (effects (font (size 1.27 1.27)) (hide yes)))
  (property "Normal Temperature Frequency Tolerance" "" (at 121.92 97.79 90) (effects (font (size 1.27 1.27)) (hide yes)))
  (property "Operating Temperature" "" (at 121.92 97.79 90) (effects (font (size 1.27 1.27)) (hide yes)))
  (property "Part" "" (at 121.92 97.79 90) (effects (font (size 1.27 1.27)) (hide yes)))
  (property "Process" "" (at 121.92 97.79 90) (effects (font (size 1.27 1.27)) (hide yes)))
  (property "Stock" "" (at 121.92 97.79 90) (effects (font (size 1.27 1.27)) (hide yes)))
  (property "Type" "" (at 121.92 97.79 90) (effects (font (size 1.27 1.27)) (hide yes)))
  (pin "1")
  (pin "2"))
 (symbol
  (lib_id "FRANK:R")
  (at 121.92 113.03 180)
  (unit 1)
  (exclude_from_sim no)
  (in_bom yes)
  (on_board yes)
  (dnp no)
  (property "Reference" "R21" (at 119.634 112.776 90) (effects (font (size 1.27 1.27))))
  (property "Value" "100K" (at 124.46 112.776 90) (effects (font (size 1.27 1.27))))
  (property "Footprint" "FRANK:R_0603_1608Metric" (at 123.698 113.03 90) (effects (font (size 1.27 1.27)) (hide yes)))
  (property "Datasheet" "~" (at 121.92 113.03 0) (effects (font (size 1.27 1.27)) (hide yes)))
  (property "Description" "Resistor" (at 121.92 113.03 0) (effects (font (size 1.27 1.27)) (hide yes)))
  (property "AliExpress" "https://www.aliexpress.com/item/1005005945735199.html" (at 121.92 113.03 0) (effects (font (size 1.27 1.27)) (hide yes)))
  (property "Height" "" (at 121.92 113.03 90) (effects (font (size 1.27 1.27)) (hide yes)))
  (property "Manufacturer_Name" "" (at 121.92 113.03 90) (effects (font (size 1.27 1.27)) (hide yes)))
  (property "Manufacturer_Part_Number" "" (at 121.92 113.03 90) (effects (font (size 1.27 1.27)) (hide yes)))
  (property "Mouser Part Number" "" (at 121.92 113.03 90) (effects (font (size 1.27 1.27)) (hide yes)))
  (property "Mouser Price/Stock" "" (at 121.92 113.03 90) (effects (font (size 1.27 1.27)) (hide yes)))
  (property "Attrition Qty" "" (at 121.92 113.03 90) (effects (font (size 1.27 1.27)) (hide yes)))
  (property "Category" "" (at 121.92 113.03 90) (effects (font (size 1.27 1.27)) (hide yes)))
  (property "Class" "" (at 121.92 113.03 90) (effects (font (size 1.27 1.27)) (hide yes)))
  (property "Crystal Type" "" (at 121.92 113.03 90) (effects (font (size 1.27 1.27)) (hide yes)))
  (property "Frequency" "" (at 121.92 113.03 90) (effects (font (size 1.27 1.27)) (hide yes)))
  (property "Frequency Stability" "" (at 121.92 113.03 90) (effects (font (size 1.27 1.27)) (hide yes)))
  (property "Frequency Tolerance" "" (at 121.92 113.03 90) (effects (font (size 1.27 1.27)) (hide yes)))
  (property "Load Capacitance" "" (at 121.92 113.03 90) (effects (font (size 1.27 1.27)) (hide yes)))
  (property "Manufacturer" "" (at 121.92 113.03 90) (effects (font (size 1.27 1.27)) (hide yes)))
  (property "Minimum Qty" "" (at 121.92 113.03 90) (effects (font (size 1.27 1.27)) (hide yes)))
  (property "Normal Temperature Frequency Tolerance" "" (at 121.92 113.03 90) (effects (font (size 1.27 1.27)) (hide yes)))
  (property "Operating Temperature" "" (at 121.92 113.03 90) (effects (font (size 1.27 1.27)) (hide yes)))
  (property "Part" "" (at 121.92 113.03 90) (effects (font (size 1.27 1.27)) (hide yes)))
  (property "Process" "" (at 121.92 113.03 90) (effects (font (size 1.27 1.27)) (hide yes)))
  (property "Stock" "" (at 121.92 113.03 90) (effects (font (size 1.27 1.27)) (hide yes)))
  (property "Type" "" (at 121.92 113.03 90) (effects (font (size 1.27 1.27)) (hide yes)))
  (pin "1")
  (pin "2")))
